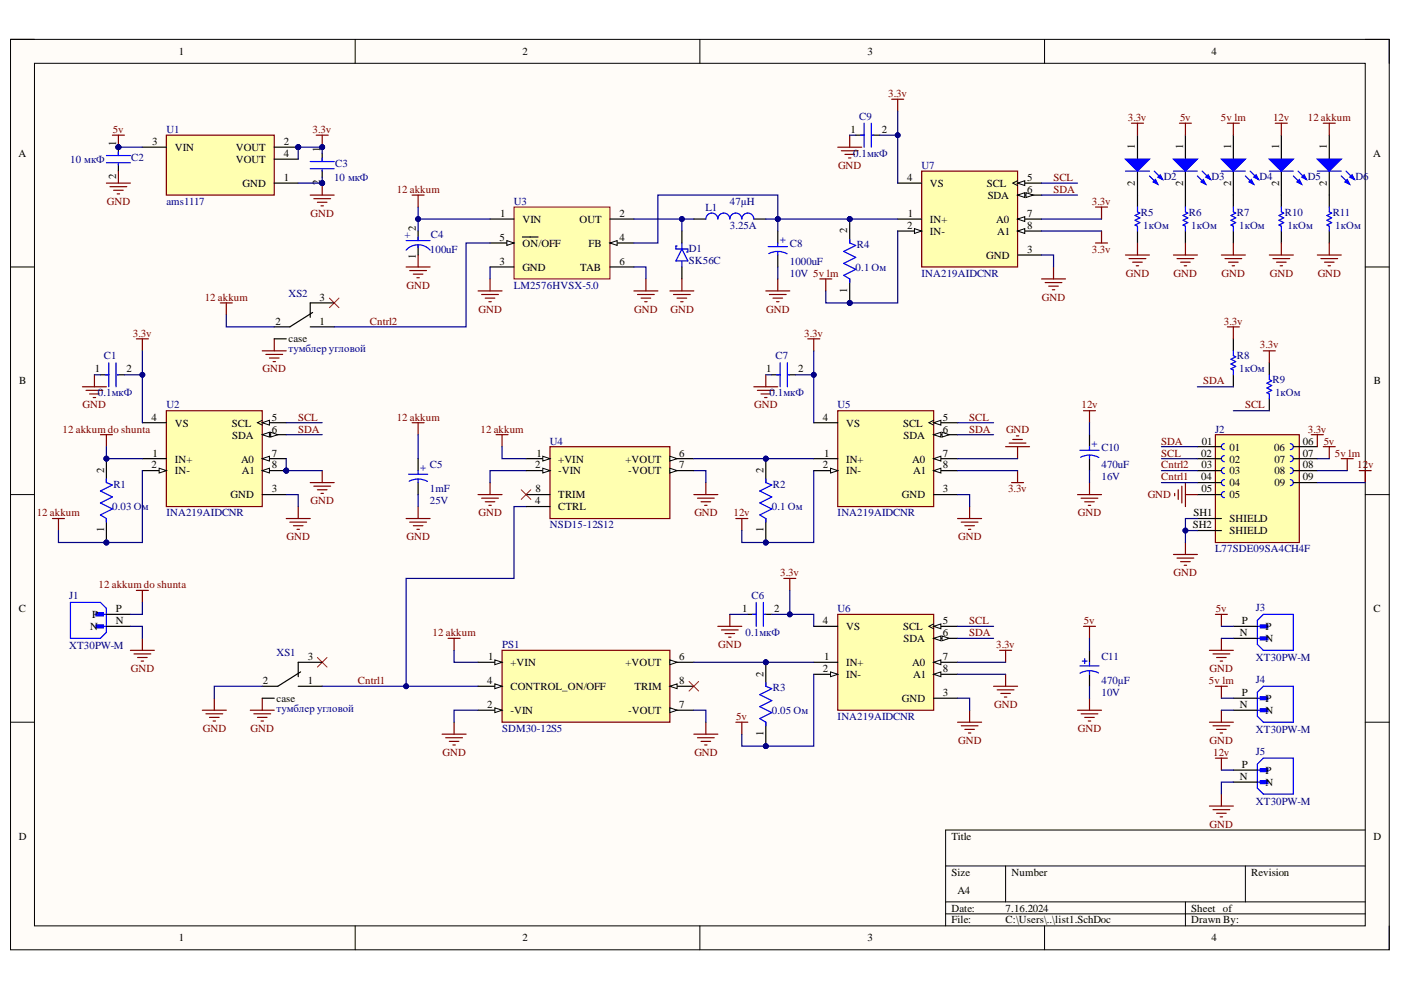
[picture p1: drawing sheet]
# Altium project itanya_lata.PrjPcb
1 sheet, 44 parts. Net scope: global (net labels, ports and power ports of the same name join across sheets).
Board file: platka.PcbDoc

## Sheet list1.SchDoc
size A4; SheetNumber: 1; SheetTotal: 1

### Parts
C1  value 0.1мкФ  [FP-C0805C-DN-IPC_A]  (hidden comment: C0805C104K5RACTU)
C2  value 10 мкФ  [FP-C0805C-DN-IPC_A]  (hidden comment: C0805C104K5RACTU)
C3  value 10 мкФ  [FP-C0805C-DN-IPC_A]  (hidden comment: C0805C104K5RACTU)
C4  Capacitance: 100uF  [FP-T495D107K016ATE125-MFG]  (hidden comment: T495D107K016ATE125)
C5  Voltage Rating: 25V  Capacitance: 1mF  [10*12.5]  (hidden comment: 865060257010)
C6  value 0.1мкФ  [FP-C0805C-DN-IPC_A]  (hidden comment: C0805C104K5RACTU)
C7  value 0.1мкФ  [FP-C0805C-DN-IPC_A]  (hidden comment: C0805C104K5RACTU)
C8  Voltage Rating: 10V  Capacitance: 1000uF  [WCAP-ASLL_D10H10.5]  (hidden comment: 865060257010)
C9  value 0.1мкФ  [FP-C0805C-DN-IPC_A]  (hidden comment: C0805C104K5RACTU)
C10  Voltage Rating: 16V  Capacitance: 470uF  [WCAP-ASLL_D10H10.5]  (hidden comment: 865060257010)
C11  Capacitance: 470µF  Rated Voltage: 10V  [PNSC-FK-V-F_V]  (hidden comment: EEEFK1C471P)
D1  SK56C  [DIOM6859X262N]
D2  Infrared, 1.5V, 30°  [WL-TIRC_3mm]  (value not drawn)
D3  Infrared, 1.5V, 30°  [WL-TIRC_3mm]  (value not drawn)
D4  Infrared, 1.5V, 30°  [WL-TIRC_3mm]  (value not drawn)
D5  Infrared, 1.5V, 30°  [WL-TIRC_3mm]  (value not drawn)
D6  Infrared, 1.5V, 30°  [WL-TIRC_3mm]  (value not drawn)
J1  XT30PW-M  [AMASS_XT30PW-M]
J2  L77SDE09SA4CH4F  [AMPHENOL_L77SDE09SA4CH4F]
J3  XT30PW-M  [AMASS_XT30PW-M]
J4  XT30PW-M  [AMASS_XT30PW-M]
J5  XT30PW-M  [AMASS_XT30PW-M]
L1  Current Rating: 3.25A  Inductance: 47µH  [SUMI-CDRH127_V]  (hidden comment: CDRH127/LDNP-470MC)
PS1  SDM30-12S5  [CONV_SDM30-12S5]
R1  Resistance: 0.03 Ом  [FP-CRCW2512-e3-IPC_A]  (hidden comment: CRCW25121R00FKEG)
R2  Resistance: 0.1 Ом  [FP-CRCW2512-e3-IPC_A]  (hidden comment: CRCW25121R00FKEG)
R3  Resistance: 0.05 Ом  [FP-CRCW2512-e3-IPC_A]  (hidden comment: CRCW25121R00FKEG)
R4  Resistance: 0.1 Ом  [FP-CRCW2512-e3-IPC_A]  (hidden comment: CRCW25121R00FKEG)
R5  Package Quantity: 1кОм  [RESC2013X70X40ML20T20]  (hidden comment: ERJ-6ENF1001V)
R6  Package Quantity: 1кОм  [RESC2013X70X40ML20T20]  (hidden comment: ERJ-6ENF1001V)
R7  Package Quantity: 1кОм  [RESC2013X70X40ML20T20]  (hidden comment: ERJ-6ENF1001V)
R8  Package Quantity: 1кОм  [RESC2013X70X40ML20T20]  (hidden comment: ERJ-6ENF1001V)
R9  Package Quantity: 1кОм  [RESC2013X70X40ML20T20]  (hidden comment: ERJ-6ENF1001V)
R10  Package Quantity: 1кОм  [RESC2013X70X40ML20T20]  (hidden comment: ERJ-6ENF1001V)
R11  Package Quantity: 1кОм  [RESC2013X70X40ML20T20]  (hidden comment: ERJ-6ENF1001V)
U1  ams1117  [FP-ams1117-IPC_A]
U2  INA219AIDCNR  [FP-DCN0008A-IPC_C]
U3  LM2576HVSX-5.0  [KTT0005B_M]
U4  NSD15-12S12  [CONV_NSD15-12S5]
U5  INA219AIDCNR  [FP-DCN0008A-IPC_C]
U6  INA219AIDCNR  [FP-DCN0008A-IPC_C]
U7  INA219AIDCNR  [FP-DCN0008A-IPC_C]
XS1  тумблер угловой  [тумблер угловой]
XS2  тумблер угловой  [тумблер угловой]

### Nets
3.3v: C1.2 C3.1 C6.2 C7.2 C9.2 D2.1(A) J2.06 R8.2 R9.2 U1.2(VOUT) U1.4(VOUT) U2.4(VS) U5.4(VS) U5.8(A1) U6.4(VS) U6.7(A0) U7.4(VS) U7.7(A0) U7.8(A1)
5v: C2.1 C11.1 D3.1(A) J2.07 J3.P R3.1 U1.3(VIN) U6.2(IN-)
5v lm: D4.1(A) J2.08 J4.P R4.1 U7.2(IN-)
12 akkum: C4.2(A) C5.1(P) D6.1(A) PS1.1(+VIN) R1.1 U2.2(IN-) U3.1(VIN) U4.1(+VIN) XS2.2
12 akkum do shunta: J1.P R1.2 U2.1(IN+)
12v: C10.1(P) D5.1(A) J2.09 J5.P R2.1 U5.2(IN-)
GND: C1.1 C2.2 C3.2 C4.1(C) C5.2(N) C6.1 C7.1 C8.2(N) C9.1 C10.2(N) C11.2 D1.A J1.N J2.05 J2.SH1(SHIELD) J2.SH2(SHIELD) J3.N J4.N J5.N PS1.2(-VIN) PS1.7(-VOUT) R5.1 R6.1 R7.1 R10.1 R11.1 U1.1(GND) U2.3(GND) U2.7(A0) U2.8(A1) U3.3(GND) U3.6(TAB) U4.2(-VIN) U4.7(-VOUT) U5.3(GND) U5.7(A0) U6.3(GND) U6.8(A1) U7.3(GND) XS1.0(case) XS1.2 XS2.0(case)
Cntrl1: J2.04 PS1.4(CONTROL_ON/OFF) U4.4(CTRL) XS1.1
Cntrl2: J2.03 U3.5(~{ON}/OFF) XS2.1
SCL: J2.02 R9.1 U2.5(SCL) U5.5(SCL) U6.5(SCL) U7.5(SCL)
SDA: J2.01 R8.1 U2.6(SDA) U5.6(SDA) U6.6(SDA) U7.6(SDA)
NetC8_1: C8.1(P) L1.2 R4.2 U3.4(FB) U7.1(IN+)
NetD1_C: D1.C(K) L1.1 U3.2(OUT)
NetD2_2: D2.2(K) R5.2
NetD3_2: D3.2(K) R6.2
NetD4_2: D4.2(K) R7.2
NetD5_2: D5.2(K) R10.2
NetD6_2: D6.2(K) R11.2
NetPS1_6: PS1.6(+VOUT) R3.2 U6.1(IN+)
NetR2_2: R2.2 U4.6(+VOUT) U5.1(IN+)

Not connected (* = marked no-connect by the designer): PS1 8(TRIM)*; U4 8(TRIM)*; XS1 3*; XS2 3*
